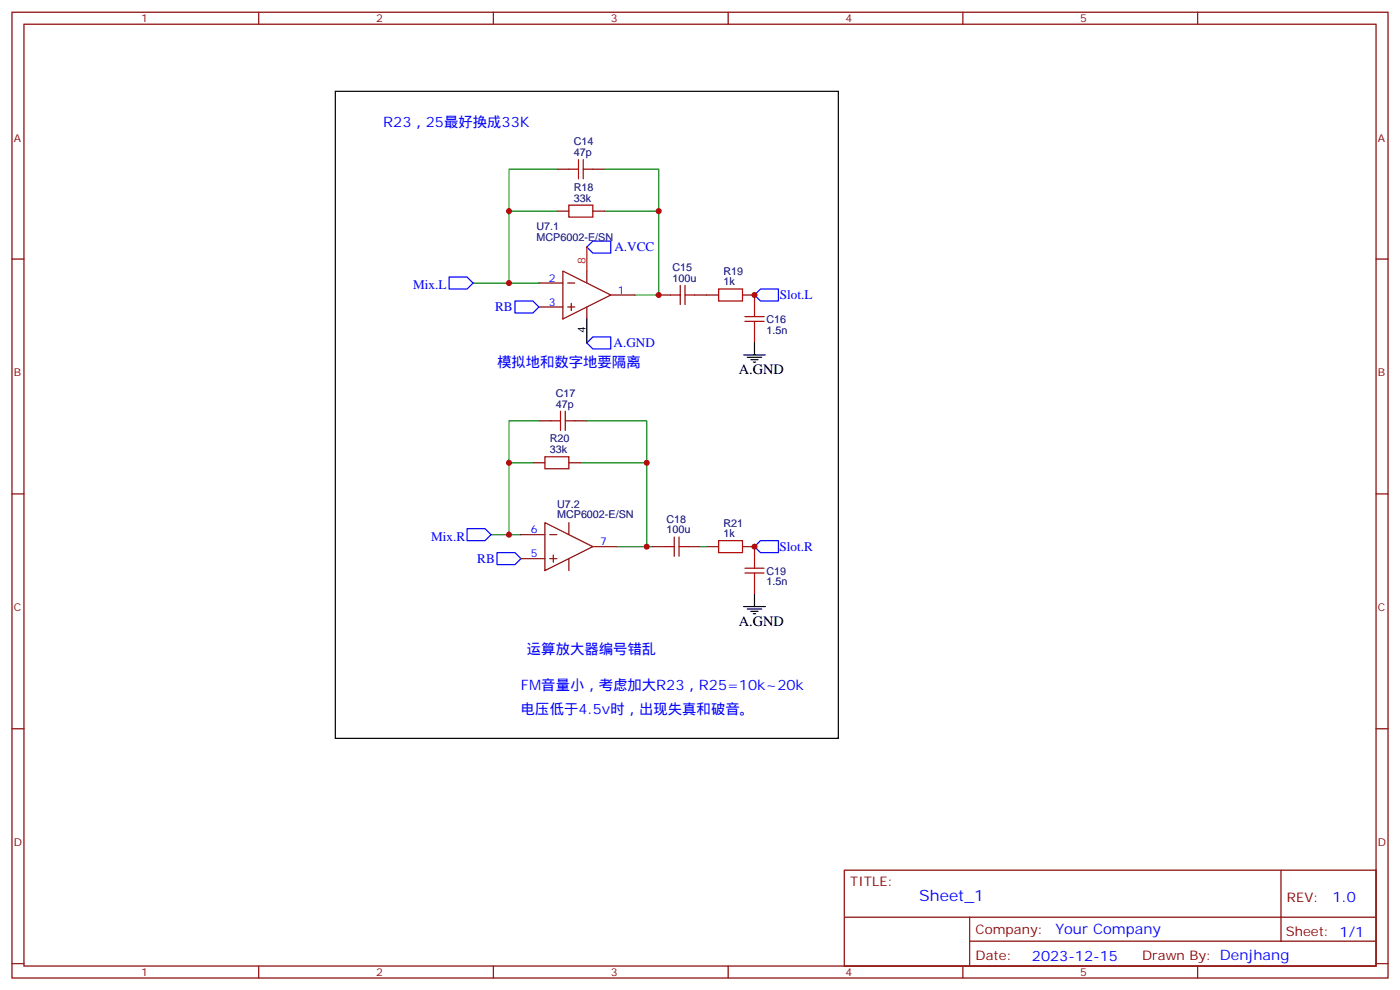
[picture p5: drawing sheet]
<svg xmlns="http://www.w3.org/2000/svg" width="412mm" height="291mm" viewBox="0 0 412 291" stroke-linecap="round" stroke-linejoin="round" font-family="sans-serif">
<g fill="none" stroke="#870000" stroke-width=".35">
<path d="M3.5 3.6h405.4v284.3h-405.4zM7.1 7.1h398.2v277.3h-398.2zM76.2 3.6v3.5M145.3 3.6v3.5M214.5 3.6v3.5M283.6 3.6v3.5M352.8 3.6v3.5M164 49.8h3.6M174.6 49.8h3.6M3.5 76.3h3.6M164 62.2h3.6M165.8 79.8l14.1 7.1-14.1 7z"/>
<path d="M172.9 79.8v3.5M174.6 62.2h3.6M405.3 76.3h3.6M158.7 83.3h7.1M158.7 90.4h7.1M167.2 83.3h2.1M167.2 90.4h2.1M168.3 89.3v2.1M172.9 90.4v3.5M179.9 86.9h7.1M194 86.9h3.6M204.6 86.9h7.1"/>
<path d="M218.7 86.9h3.5v3.5M222.2 97.4v3.6M157 136.2h3.5M158.7 123.9h3.6M167.6 136.2h3.5M169.3 123.9h3.6M3.5 145.4h3.6M153.5 157.4h7M160.5 153.9l14.1 7-14.1 7.1zM161.9 157.4h2.1M167.6 153.9v3.5M405.3 145.4h3.6"/>
<path d="M153.5 164.5h7M161.9 164.5h2.1M163 163.4v2.1M167.6 164.5v3.5M174.6 160.9h7.1M192.3 160.9h3.5M202.8 160.9h3.6M208.1 160.9h3.6M218.7 160.9h3.5v3.6M222.2 171.5v3.5M3.5 214.6h3.6M405.3 214.6h3.6"/>
<path d="M248.7 256.2h156.6v28.2h-156.6zM377.3 256.2v20.9M248.7 270h156.5M285.6 277.1h119.6M285.6 270v14.1M3.5 283.7h3.6M76.2 284.4v3.5M145.3 284.4v3.5M214.5 284.4v3.5M283.6 284.4v3.5M352.8 284.4v3.5M405.3 283.7h3.6"/>
</g>
<path d="M164 49.8h-14.1v12.4M178.2 49.8h15.8v12.4M164 62.2h-14.1v21.1M178.2 62.2h15.8v24.7h-7M139.3 83.3h19.4M157 136.2h-7.1v21.2M158.7 123.9h-8.8v12.3M171.1 136.2h19.4v24.7h-8.8M172.9 123.9h17.6v12.3M144.6 157.4h8.9M190.5 160.9h1.8M206.4 160.9h1.7" fill="none" stroke="#008700" stroke-width=".35"/>
<path d="M174.6 71h5.3v3.5h-5.3l-1.7-1.8zM132.3 81.6h5.3l1.7 1.7-1.7 1.8h-5.3zM151.7 88.6h5.3l1.7 1.8-1.7 1.7h-5.3zM224 85.1h5.3v3.5h-5.3l-1.8-1.7zM172.9 101l1.7-1.8h5.3v3.5h-5.3zM137.6 155.6h5.3l1.7 1.8-1.7 1.8h-5.3zM224 159.2h5.3v3.5h-5.3l-1.8-1.8zM146.4 162.7h5.3l1.8 1.8-1.8 1.7h-5.3z" fill="none" stroke="#00f" stroke-width=".35"/>
<g fill="none" stroke="#a10000" stroke-width=".35">
<path d="M167.6 49.8h2.8M170.4 47v5.6M171.8 49.8h2.8M171.8 47v5.6M167.6 60.4h7v3.5h-7zM197.6 86.9h2.8M200.4 84v5.7M201.8 84v5.7M201.8 86.9h2.8M211.7 85.1h7v3.5h-7zM219.4 94.6h5.7M219.4 93.2h5.7"/>
<path d="M222.2 90.4v2.8M222.2 94.6v2.8M160.5 134.5h7.1v3.5h-7.1zM162.3 123.9h2.8M165.1 121.1v5.6M166.5 123.9h2.8M166.5 121.1v5.6M198.6 158.1v5.7M200 158.1v5.7M211.7 159.2h7v3.5h-7zM195.8 160.9h2.8M200 160.9h2.8"/>
<path d="M219.4 168.7h5.7M219.4 167.3h5.7M222.2 164.5v2.8M222.2 168.7v2.8"/>
</g>
<path d="M98.8 26.9h148.1v190.5h-148.1zM172.9 93.9v7.1M219.1 104.5h6.3M220.1 105.2h4.3M221.2 105.9h2.1M221.9 106.6h.7M222.2 101v3.5M219.1 178.6h6.3M220.1 179.3h4.3M221.2 180h2.1M222.2 175v3.6M221.9 180.7h.7" fill="none" stroke="#000" stroke-width=".35"/>
<path d="M172.9 72.7v7.1" fill="none" stroke="#f00" stroke-width=".35"/>
<g fill="#c00">
<circle cx="190.5" cy="160.9" r=".88"/>
<circle cx="194" cy="62.2" r=".88"/>
<circle cx="190.5" cy="136.2" r=".88"/>
<circle cx="149.9" cy="83.3" r=".88"/>
<circle cx="149.9" cy="62.2" r=".88"/>
<circle cx="149.9" cy="157.4" r=".88"/>
<circle cx="149.9" cy="136.2" r=".88"/>
<circle cx="222.3" cy="86.9" r=".88"/>
<circle cx="222.3" cy="160.9" r=".88"/>
<circle cx="194" cy="86.9" r=".88"/>
</g>
<text font-size="4.6" fill="#00f" x="270.8" y="265.2">Sheet_1</text>
<g font-size="4.2" fill="#00f">
<text x="112.9" y="37.5">R23，25最好换成33K</text>
<text x="146.4" y="108">模拟地和数字地要隔离</text>
<text x="155.2" y="192.7">运算放大器编号错乱</text>
<text x="153.5" y="203.3">FM音量小，考虑加大R23，R25=10k~20k</text>
<text x="153.5" y="210.3">电压低于4.5v时，出现失真和破音。</text>
<text x="392.5" y="265.4">1.0</text>
<text x="310.9" y="275">Your Company</text>
<text x="304" y="282.8">2023-12-15</text>
</g>
<g font-size="4.2">
<text x="217.7" y="110.1">A.GND</text>
<text x="217.7" y="184.2">A.GND</text>
</g>
<g font-size="3.9" fill="#00f">
<text x="181" y="74">A.VCC</text>
<text x="121.7" y="85.1">Mix.L</text>
<text x="229.7" y="88.1">Slot.L</text>
<text x="145.9" y="91.6">RB</text>
<text x="180.8" y="102.2">A.GND</text>
<text x="127" y="159.2">Mix.R</text>
<text x="140.6" y="165.7">RB</text>
<text x="229.6" y="162.2">Slot.R</text>
</g>
<g font-size="3.9" fill="#800">
<text x="250.5" y="260.8">TITLE:</text>
<text x="379.1" y="265.4">REV:</text>
<text x="287.4" y="275">Company:</text>
<text x="378.7" y="275.6">Sheet: 1/1</text>
<text x="287.4" y="282.6">Date:</text>
<text x="336.4" y="282.7">Drawn By: Denjhang</text>
</g>
<g font-size="3.2" fill="#800">
<text x="41.6" y="6.6">1</text>
<text x="110.8" y="6.6">2</text>
<text x="179.9" y="6.6">3</text>
<text x="249.1" y="6.6">4</text>
<text x="318.2" y="6.6">5</text>
<text x="4.1" y="41.7">A</text>
<text x="405.9" y="41.7">A</text>
<text x="4.1" y="110.8">B</text>
<text x="405.9" y="110.8">B</text>
<text x="4.1" y="180">C</text>
<text x="405.9" y="180">C</text>
<text x="4.1" y="249.1">D</text>
<text x="405.9" y="249.1">D</text>
<text x="41.6" y="287.4">1</text>
<text x="110.8" y="287.4">2</text>
<text x="179.9" y="287.4">3</text>
<text x="249.1" y="287.4">4</text>
<text x="318.2" y="287.4">5</text>
</g>
<g font-size="3.2" fill="#000080">
<text x="169" y="45.9">47p</text>
<text x="169" y="42.8">C14</text>
<text x="169" y="59.3">33k</text>
<text x="169" y="56.1">R18</text>
<text x="158" y="71">MCP6002-E/SN</text>
<text x="158" y="67.8">U7.1</text>
<text x="198.1" y="83">100u</text>
<text x="198.1" y="79.8">C15</text>
<text x="213.1" y="81">R19</text>
<text x="213.1" y="84">1k</text>
<text x="225.8" y="95.1">C16</text>
<text x="225.8" y="98.2">1.5n</text>
<text x="163.7" y="116.8">C17</text>
<text x="163.7" y="120">47p</text>
<text x="161.9" y="130.2">R20</text>
<text x="161.9" y="133.4">33k</text>
<text x="164.1" y="149.5">U7.2</text>
<text x="164.1" y="152.6">MCP6002-E/SN</text>
<text x="196.3" y="153.8">C18</text>
<text x="213.1" y="155">R21</text>
<text x="196.3" y="157.1">100u</text>
<text x="213.1" y="158.1">1k</text>
<text x="225.8" y="172.3">1.5n</text>
<text x="225.8" y="169.1">C19</text>
</g>
<text font-size="3.2" fill="#f00" x="172.5" y="77.7" transform="rotate(-90 172.5 77.7)">8</text>
<g font-size="3.2" fill="#00f">
<text x="161.7" y="83">2</text>
<text x="182" y="86.5">1</text>
<text x="161.7" y="90">3</text>
<text x="156.4" y="157.1">6</text>
<text x="176.7" y="160.6">7</text>
<text x="156.4" y="164.1">5</text>
</g>
<text font-size="3.2" x="172.5" y="98" transform="rotate(-90 172.5 98)">4</text>
</svg>
